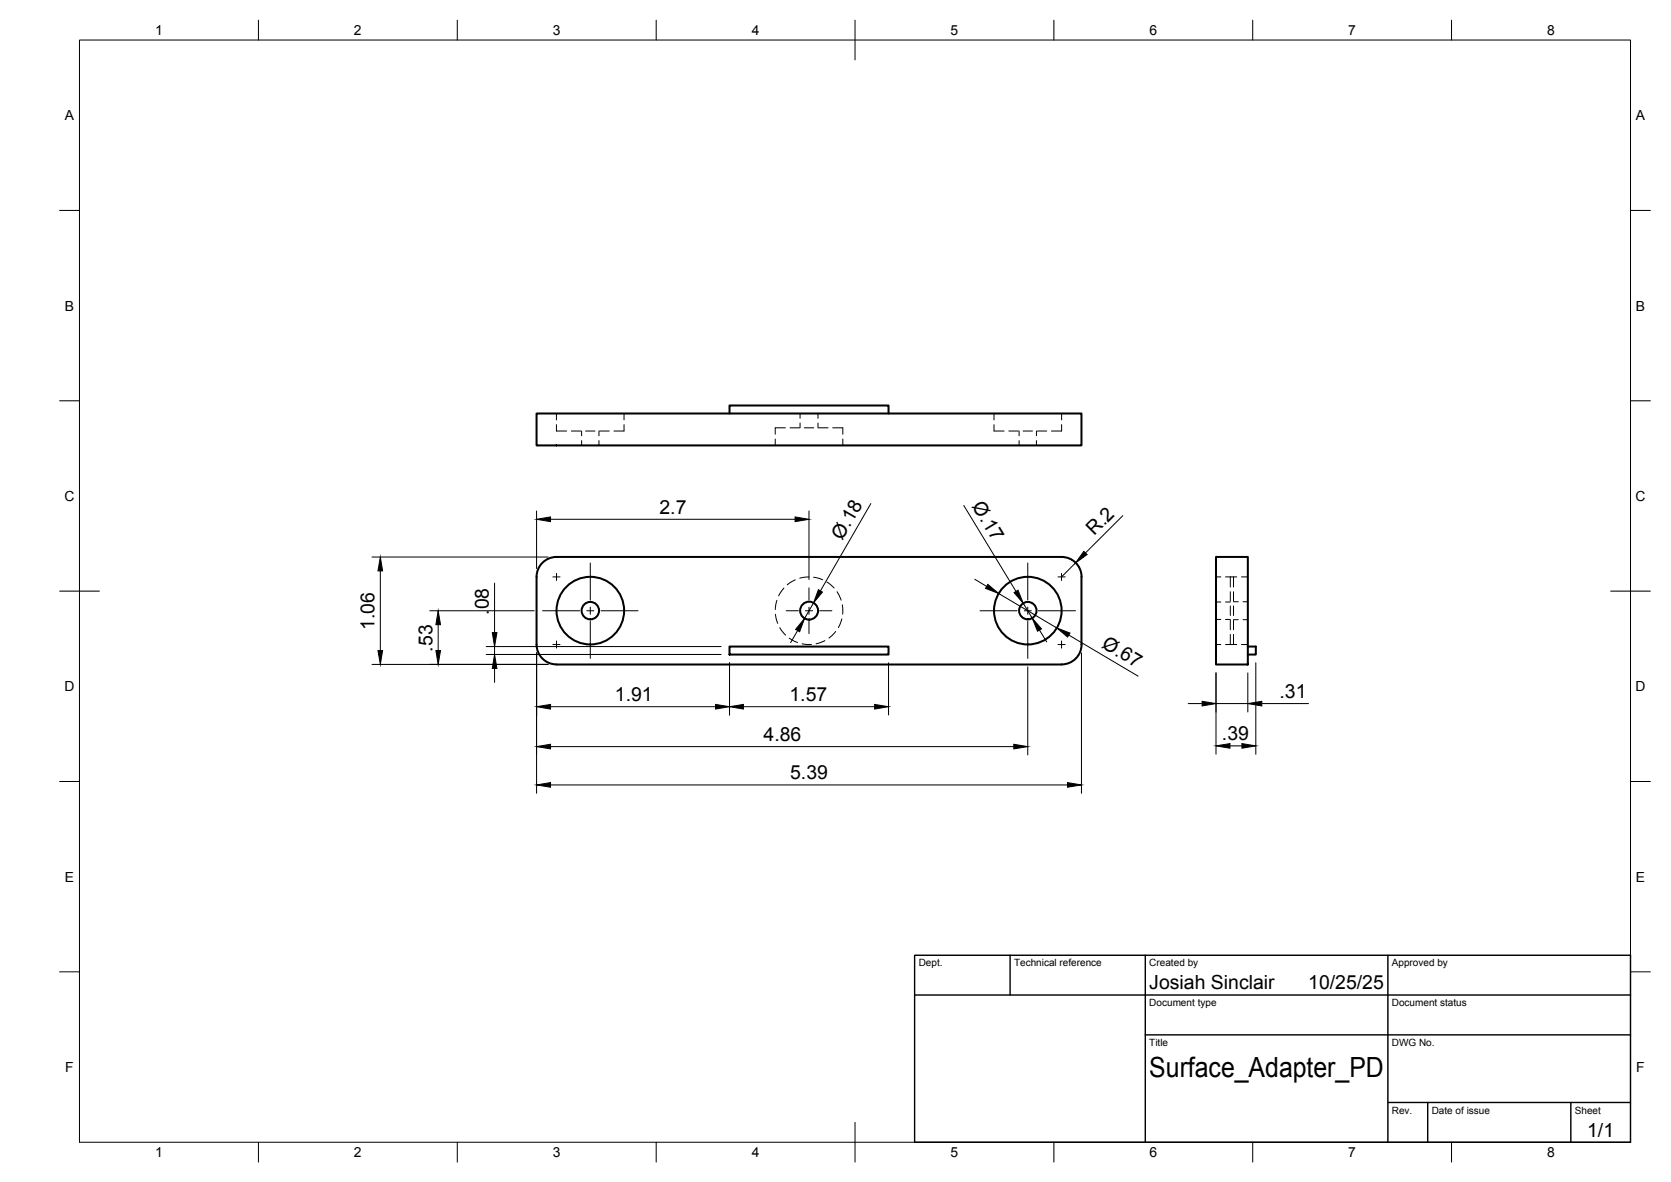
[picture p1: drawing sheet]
<svg xmlns="http://www.w3.org/2000/svg" width="420mm" height="297mm" viewBox="0 0 420 297" stroke-linecap="round" stroke-linejoin="round" font-family="sans-serif">
<!-- layer: Visible -->
<g fill="none" stroke="#000" stroke-width=".51">
<path d="M134.9 103.9h137v8h-137zM183.4 103.9v-2h40v2M266.9 140h-127a5 5 0 0 0-5 5v17a5 5 0 0 0 5 5M266.9 140a5 5 0 0 1 5 5v17a5 5 0 0 1-5 5M305.8 140h8v27h-8zM139.9 167h127M183.4 162.5h40v2h-40zM313.8 162.5h2v2h-2"/>
<circle cx="148.4" cy="153.5" r="2.19"/>
<circle cx="148.4" cy="153.5" r="8.5"/>
<circle cx="203.4" cy="153.5" r="2.25"/>
<circle cx="258.4" cy="153.5" r="8.5"/>
<circle cx="258.4" cy="153.5" r="2.19"/>
</g>
<!-- layer: Hidden -->
<g fill="none" stroke="#000" stroke-width=".25">
<path d="M139.9 106.7v1.6h2.6M139.9 103.9v1.6M143.7 108.3h2.3M146.2 108.3v1.2M146.2 110.7v1.2M147.2 108.3h2.4M150.6 108.3v1.2M150.6 110.7v1.2M150.8 108.3h2.4M156.9 106.7v1.6h-2.5M156.9 103.9v1.6M194.9 110.3v1.6"/>
<path d="M197.5 107.5h-2.6v1.6M198.6 107.5h2.4M201.2 103.9v1.2M201.2 106.3v1.2M202.2 107.5h2.4M205.7 103.9v1.2M205.7 106.3v1.2M205.8 107.5h2.4M209.4 107.5h2.5v1.6M211.9 110.3v1.6M249.9 106.7v1.6h2.6M249.9 103.9v1.6"/>
<path d="M253.7 108.3h2.4M256.2 108.3v1.2M256.2 110.7v1.2M257.2 108.3h2.4M260.6 108.3v1.2M260.6 110.7v1.2M260.8 108.3h2.4M266.9 106.7v1.6h-2.5M266.9 103.9v1.6M195 154.4l.6 2.3M195.3 150.9l-.4 2.3M196.1 157.7l1.4 1.9"/>
<path d="M197.1 147.8l-1.3 2M200 145.7l-2 1.3M203.4 145l-2.3 .3M204.6 145.1l2.3 .6M207.9 146.3l1.8 1.5M210.1 158.7l-1.7 1.6M210.5 148.7l1 2.1M211.7 155.5l-.9 2.2M211.8 152l.1 2.4M305.8 145h1.2M305.8 155.7h1.2M305.8 151.3h1.2"/>
<path d="M308.1 145h2.9M308.1 155.7h1.3M308.1 151.3h1.3M309.4 159.4v2.6M309.4 155.9v2.3M309.4 152.3v2.4M309.4 148.7v2.4M309.4 145v2.5M310.2 145v2.5M310.2 148.7v2.4M310.2 152.3v2.4M310.2 155.9v2.3"/>
<path d="M310.2 159.4v2.6M310.2 155.7h1.2M310.2 151.2h1.2M312.1 145h1.7M312.5 155.7h1.3M312.5 151.2h1.3M198.4 160.4l2.1 1.1M201.7 161.8l2.3 .2M207.4 161l-2.2 .8M305.8 162h1.2M308.1 162h2.9M312.1 162h1.7"/>
</g>
<!-- layer: BORDER -->
<g fill="none" stroke="#000" stroke-width=".25">
<path d="M20 10.1h390v276.9h-390zM65 5.1v5M115 5.1v5M165 5.1v5M215 5.1v10M265 5.1v5M315 5.1v5M365 5.1v5M15 52.9h5M410 52.9h5M15 100.7h5M410 100.7h5"/>
<path d="M15 148.6h10M405 148.6h10M15 196.4h5M410 196.4h5M15 244.2h5M410 244.2h5M65 287v5M115 287v5M165 287v5M215 282.1v9.9M265 287v5M315 287v5"/>
<path d="M365 287v5"/>
</g>
<!-- layer: TITLEBLOCK -->
<path d="M230 240.1h180v46.9h-180zM230 250h180M254 240.1v9.9M288 240.1v46.9M349 240.1v46.9M288 260.1h122M349 277.1h61M359 277.1v9.9M395 277.1v9.9" fill="none" stroke="#000" stroke-width=".36"/>
<!-- layer: Smart Centers -->
<g fill="none" stroke="#000" stroke-width=".25">
<path d="M136.4 153.5h9.4M139 145h1.8M139.9 144.1v1.8M147.5 153.5h1.8M148.4 141.5v9.3M148.4 152.6v1.8M148.4 156.2v9.3M151.1 153.5h9.3M197.7 153.5h3M202.5 153.5h1.8M203.4 147.7v3.1M203.4 152.6v1.8"/>
<path d="M203.4 156.2v3M206.1 153.5h3.1M246.4 153.5h9.3M257.5 153.5h1.8M258.4 141.5v9.3M258.4 152.6v1.8M258.4 156.2v9.3M261.1 153.5h9.3M266 145h1.8M266.9 144.1v1.8M139 162h1.8M139.9 161.1v1.8"/>
<path d="M266 162h1.8M266.9 161.1v1.8"/>
</g>
<!-- layer: FD_Dimensions -->
<g fill="none" stroke="#000" stroke-width=".25">
<path d="M93.5 140h44.3M134.9 128.4v14.5M138.4 130.5h61.5M203.4 128.4v17.2M219 126.5l-12.7 22M242.3 127l13.2 21.6M282.3 129.6l-9.4 9.4M95.6 143.5v20M108.1 153.5h26.2M110.2 157v6.5M124.4 146.5v12.5M200.6 158.5l-1.8 3"/>
<path d="M204.6 151.5l-2.3 3.9M245.1 145.6l3 1.8M251.1 149.1l14.6 8.7M257.3 151.6l2.2 3.7M261.4 158.3l1.8 3M268.7 140.3l1.9 1.2 .9 1.4M268.8 159.6l17.4 10.3M270.4 141.4l-3.5 3.6M93.5 167h44.3M122.3 164.5h59M122.3 162.5h59M124.4 162.5v2"/>
<path d="M124.4 168v3.5M134.9 164.1v35.3M138.4 177.6h41.5M183.4 166.6v13.1M186.9 177.6h33M223.4 166.6v13.1M258.4 167.6v22.1M271.9 164.1v35.3M298.8 176.8h3.5M305.8 169.1v20.4M305.8 176.8h8M313.8 169.1v9.8"/>
<path d="M315.8 166.6v22.9M317.3 176.8h11.7M138.4 197.3h130M138.4 187.6h116.5M309.3 187.4h3"/>
</g>
<g fill="#000" stroke="#000" stroke-width=".25">
<path d="M134.9 130.5l3.5-.6v1.2zM199.9 129.9l3.5 .6-3.5 .6zM272.5 138.6l.8 .8-2.9 2zM95.6 140l.6 3.5h-1.2zM110.2 153.5l.6 3.5h-1.2zM123.8 159h1.1l-.5 3.5zM202.3 155.4l-1.2 3.4-1.1-.6zM205.8 148.2l1 .6-2.2 2.7zM248.4 146.9l2.7 2.2-3.3-1.2zM255 148.9l1-.6 1.3 3.3zM259.5 155.3l2.4 2.7-1 .6zM265.7 157.8l3.3 1.3-.6 1z"/>
<path d="M95 163.5h1.2l-.6 3.5zM109.6 163.5h1.2l-.6 3.5zM124.4 164.5l.5 3.5h-1.1zM134.9 177.6l3.5-.6v1.2zM179.9 177l3.5 .6-3.5 .6zM183.4 177.6l3.5-.6v1.2zM219.9 177l3.5 .6-3.5 .6zM302.3 176.2l3.5 .6-3.5 .6zM313.8 176.8l3.5-.6v1.2zM134.9 197.3l3.5-.6v1.1zM134.9 187.6l3.5-.6v1.2zM254.9 187l3.5 .6-3.5 .6z"/>
<path d="M268.4 196.7l3.5 .6-3.5 .5zM305.8 187.4l3.5-.5v1.1zM312.3 186.9l3.5 .5-3.5 .6z"/>
</g>
<text font-size="7" x="289" y="270.6">Surface_Adapter_PD</text>
<g font-size="4.9">
<text x="165.8" y="129.1">2.7</text>
<text x="244.3" y="127.3" transform="rotate(59 244.3 127.3)">Ø.17</text>
<text x="211.7" y="136" transform="rotate(-60 211.7 136)">Ø.18</text>
<text x="275.1" y="134.8" transform="rotate(-45 275.1 134.8)">R.2</text>
<text x="122.9" y="154.5" transform="rotate(-90 122.9 154.5)">.08</text>
<text x="94.2" y="158.4" transform="rotate(-90 94.2 158.4)">1.06</text>
<text x="108.7" y="163.7" transform="rotate(-90 108.7 163.7)">.53</text>
<text x="276.8" y="162.6" transform="rotate(31 276.8 162.6)">Ø.67</text>
<text x="154.6" y="176.1">1.91</text>
<text x="198.5" y="176.1">1.57</text>
<text x="321.7" y="175.4">.31</text>
<text x="307.3" y="186">.39</text>
<text x="192" y="186.2">4.86</text>
<text x="198.7" y="195.8">5.39</text>
<text x="289" y="248.5">Josiah Sinclair</text>
<text x="329" y="248.5">10/25/25</text>
<text x="399.1" y="285.7">1/1</text>
</g>
<g font-size="3.5">
<text x="39" y="8.8">1</text>
<text x="89" y="8.8">2</text>
<text x="139" y="8.8">3</text>
<text x="189" y="8.8">4</text>
<text x="239" y="8.8">5</text>
<text x="289" y="8.8">6</text>
<text x="339" y="8.8">7</text>
<text x="389" y="8.8">8</text>
<text x="16.3" y="30.2">A</text>
<text x="411.3" y="30.2">A</text>
<text x="16.3" y="78">B</text>
<text x="411.3" y="78">B</text>
<text x="16.2" y="125.9">C</text>
<text x="411.2" y="125.9">C</text>
<text x="16.2" y="173.7">D</text>
<text x="411.2" y="173.7">D</text>
<text x="16.3" y="221.6">E</text>
<text x="411.3" y="221.6">E</text>
<text x="16.4" y="269.4">F</text>
<text x="411.4" y="269.4">F</text>
<text x="39" y="290.8">1</text>
<text x="89" y="290.8">2</text>
<text x="139" y="290.8">3</text>
<text x="189" y="290.8">4</text>
<text x="239" y="290.8">5</text>
<text x="289" y="290.8">6</text>
<text x="339" y="290.8">7</text>
<text x="389" y="290.8">8</text>
</g>
<g font-size="2.5">
<text x="231" y="242.9">Dept.</text>
<text x="255" y="242.9">Technical reference</text>
<text x="289" y="242.9">Created by</text>
<text x="350" y="242.9">Approved by</text>
<text x="289" y="252.8">Document type</text>
<text x="350" y="252.8">Document status</text>
<text x="289" y="262.9">Title</text>
<text x="350" y="262.9">DWG No.</text>
<text x="350" y="279.9">Rev.</text>
<text x="360" y="279.9">Date of issue</text>
<text x="396" y="279.9">Sheet</text>
</g>
</svg>
